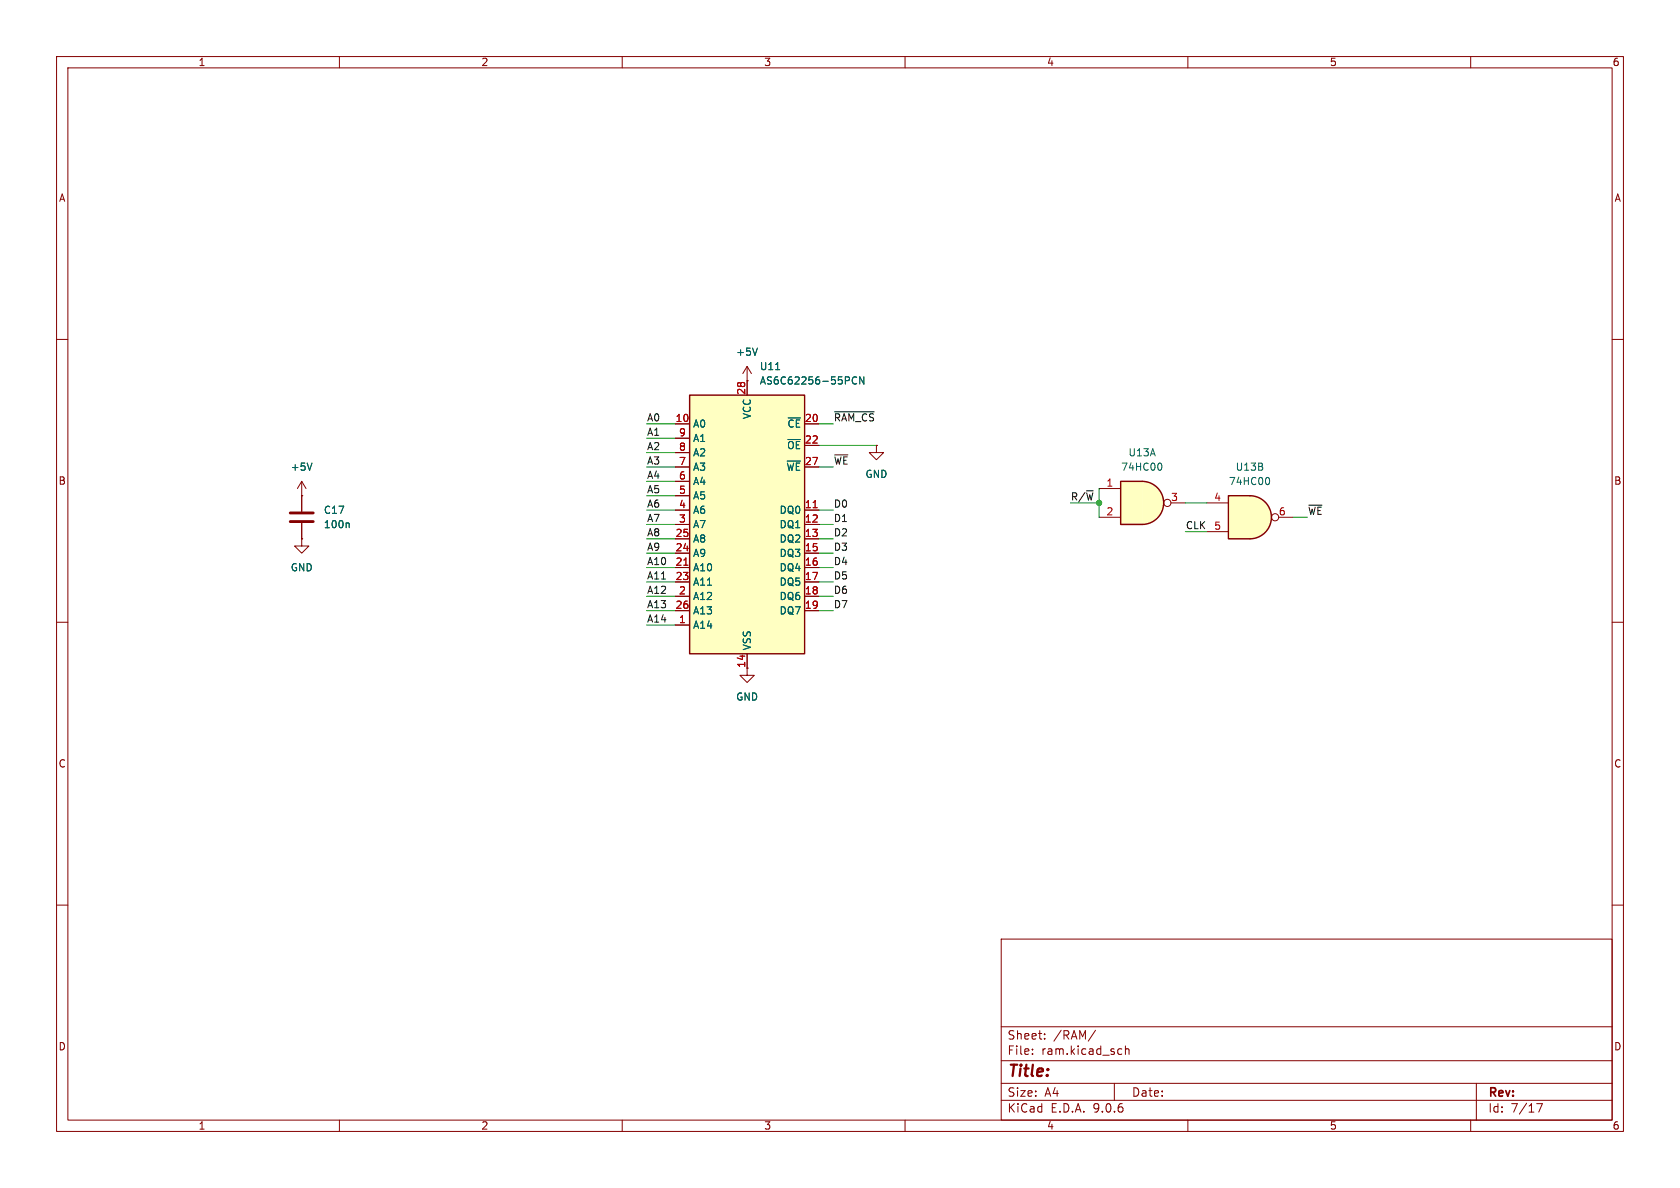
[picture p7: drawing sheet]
<svg xmlns="http://www.w3.org/2000/svg" width="297mm" height="210mm" viewBox="0 0 297 210" stroke-linecap="round" stroke-linejoin="round" font-family="sans-serif">
<g fill="none" stroke="#840000" stroke-width=".18">
<path d="M10 10h277v190h-277zM12 12h273v186h-273zM60 10v2M110 10v2M160 10v2M210 10v2M260 10v2M10 60h2M285 60h2M10 110h2M285 110h2M10 160h2"/>
<path d="M177 166h108v32h-108zM285 160h2M60 198v2M110 198v2M160 198v2M177 194.5h108M177 191.5h108M177 187.5h108M177 181.5h108M182.5 186.3v.1M182.5 185.5v.1M184.7 183.6v.1"/>
<path d="M184.7 182.8v.1M193.7 182.1l-1.3 2M197 191.5v3M197.9 185.4l.4 .1M198.3 186.3l-.4 .1M199 185.5l.2-.1 .3 .1 .1 .9M199 184.9v1.5M210 198v2M260 198v2M261 191.5v6.5M271.7 195.1h1l-.7 1.5"/>
</g>
<path d="M221 87.6a3.8 3.8 0 0 1 3.8 3.8 3.8 3.8 0 0 1-3.8 3.9z" fill="#ffffc2" stroke="#ffffc2" stroke-width=".18"/>
<path d="M217.2 87.6h3.8v7.7h-3.8z" fill="#ffffc2"/>
<path d="M217.2 87.6h3.8a3.8 3.8 0 0 1 3.8 3.8 3.8 3.8 0 0 1-3.8 3.9h-3.8z" fill="none" stroke="#840000" stroke-width=".25"/>
<g fill="none" stroke="#840000" stroke-width=".18">
<path d="M132.1 67.3h.1M132.1 64.8l-.8 1.2M132.1 64.8l.7 1.2M132.1 64.8v2.5M53.3 87.6h.1M53.3 95.3v1.2h1.3l-1.3 1.3-1.2-1.3h1.2M53.3 95.3h.1M53.3 85.1l-.7 1.3M53.3 85.1l.8 1.3M53.3 85.1v5.3M53.3 92.5v2.8M213.4 88.9h3.8"/>
<path d="M213.4 94h3.8M226.1 91.4h2.5M132.1 118.1v1.3h1.2l-1.2 1.3-1.3-1.3h1.3"/>
<circle cx="225.4" cy="91.4" r=".63"/>
</g>
<path d="M133.9 61.5l-.4 1.3M55.2 81.9l-.5 1.2M61.6 92.4l.1 .2v.7M224.1 84.4a.79 .79 0 0 1 0 1.3" fill="none" stroke="#006464" stroke-width=".18"/>
<path d="M51.3 90.7h4.1M51.3 92.2h4.1" fill="none" stroke="#840000" stroke-width=".51"/>
<path d="M201.9 85.1a3.8 3.8 0 0 1 3.8 3.8 3.8 3.8 0 0 1-3.8 3.8z" fill="#ffffc2" stroke="#ffffc2" stroke-width=".18"/>
<path d="M198.1 85.1h3.8v7.6h-3.8z" fill="#ffffc2"/>
<path d="M198.1 85.1h3.8a3.8 3.8 0 0 1 3.8 3.8 3.8 3.8 0 0 1-3.8 3.8h-3.8z" fill="none" stroke="#840000" stroke-width=".25"/>
<g fill="none" stroke="#840000" stroke-width=".18">
<path d="M194.3 86.4h3.8M194.3 91.4h3.8M207 88.9h2.5"/>
<circle cx="206.4" cy="88.9" r=".63"/>
</g>
<path d="M205.1 81.9a.79 .79 0 0 1 0 1.2" fill="none" stroke="#006464" stroke-width=".18"/>
<path d="M121.9 69.9h20.3v45.7h-20.3z" fill="#ffffc2"/>
<path d="M121.9 69.9h20.3v45.7h-20.3z" fill="none" stroke="#840000" stroke-width=".25"/>
<g fill="none" stroke="#840000" stroke-width=".18">
<path d="M119.4 74.9h2.5M119.4 77.5h2.5M132.1 67.3h.1M132.1 67.3v2.6M142.2 74.9h2.6M142.2 78.7h2.6M154.9 78.7v1.3h1.3l-1.3 1.3-1.2-1.3h1.2M154.9 78.7h.1M53.3 87.6h.1M53.3 95.3h.1M53.3 87.6v2.8M53.3 92.5v2.8"/>
<path d="M119.4 80h2.5M119.4 82.6h2.5M119.4 85.1h2.5M119.4 87.6h2.5M119.4 90.2h2.5M119.4 92.7h2.5M119.4 95.3h2.5M119.4 97.8h2.5M142.2 82.6h2.6M142.2 90.2h2.6M142.2 92.7h2.6M142.2 95.3h2.6"/>
<path d="M142.2 97.8h2.6M119.4 100.3h2.5M119.4 102.9h2.5M119.4 105.4h2.5M119.4 108h2.5M119.4 110.5h2.5M132.1 115.6v2.5M142.2 100.3h2.6M142.2 102.9h2.6M142.2 105.4h2.6M142.2 108h2.6"/>
</g>
<path d="M120.9 99.9h.7M143.8 89.8h.7" fill="none" stroke="#a90000" stroke-width=".18"/>
<path d="M133.9 61.5l-.4 1.3M137.1 65.3h.7M151.4 66.7a.6 .6 0 0 0-.8 .5 .6 .6 0 0 0 .6 .7l.2-.1M152.7 66.6v1.3l-.7-1.3v1.3M55.2 81.9l-.5 1.2M61.6 92.4l.1 .2v.7M139.2 81.5h2.3" fill="none" stroke="#006464" stroke-width=".18"/>
<path d="M147.5 72.8h7.1" fill="none" stroke="#0f0f0f" stroke-width=".18"/>
<g fill="none" stroke="#009600" stroke-width=".18">
<path d="M114.3 74.9h5.1M114.3 77.5h5.1M144.8 74.9h2.5M144.8 78.7h10.1M114.3 97.8h5.1M114.3 92.7h5.1M114.3 90.2h5.1M114.3 95.3h5.1M114.3 87.6h5.1M114.3 85.1h5.1M114.3 82.6h5.1M114.3 80h5.1"/>
<path d="M144.8 97.8h2.5M144.8 92.7h2.5M144.8 90.2h2.5M144.8 95.3h2.5M144.8 82.6h2.5M189.2 88.9h5.1M194.3 86.4v5M209.5 94h3.9M209.5 88.9h3.9M228.6 91.4h2.5M114.3 105.4h5.1M114.3 110.5h5.1"/>
<path d="M114.3 108h5.1M114.3 102.9h5.1M114.3 100.3h5.1M144.8 105.4h2.5M144.8 108h2.5M144.8 102.9h2.5M144.8 100.3h2.5"/>
</g>
<text font-size="2.8" fill="#840000" x="178" y="190.9">Title:</text>
<g font-size="2.1" fill="#840000">
<text x="178" y="184">Sheet:</text>
<text x="186.2" y="184">/RAM/</text>
<text x="178" y="186.7">File:</text>
<text x="184.1" y="186.7">ram.kicad_sch</text>
<text x="178" y="196.9">KiCad</text>
<text x="178" y="194.1">Size:</text>
<text x="184.7" y="194.1">A4</text>
<text x="185.7" y="196.9">E.D.A.</text>
<text x="193.3" y="196.9">9.0.6</text>
<text x="200" y="194.1">Date:</text>
<text x="263" y="194.3">Rev:</text>
<text x="263" y="196.9">Id:</text>
<text x="267.1" y="196.9">7/17</text>
</g>
<g font-size="1.8" fill="#840000">
<text x="35" y="11.9">1</text>
<text x="85" y="11.9">2</text>
<text x="135" y="11.9">3</text>
<text x="185" y="11.9">4</text>
<text x="235" y="11.9">5</text>
<text x="285" y="11.9">6</text>
<text x="10.3" y="35.9">A</text>
<text x="285.3" y="35.9">A</text>
<text x="10.3" y="85.9">B</text>
<text x="285.3" y="85.9">B</text>
<text x="10.3" y="135.9">C</text>
<text x="285.3" y="135.9">C</text>
<text x="10.3" y="185.9">D</text>
<text x="285.3" y="185.9">D</text>
<text x="35" y="199.9">1</text>
<text x="85" y="199.9">2</text>
<text x="135" y="199.9">3</text>
<text x="185" y="199.9">4</text>
<text x="235" y="199.9">5</text>
<text x="285" y="199.9">6</text>
</g>
<g font-size="1.8" fill="#006464">
<text x="130" y="63.1">+5V</text>
<text x="134.2" y="65.6">U11</text>
<text x="134.2" y="68.2">AS6C62256-55PCN</text>
<text x="122.4" y="75.8">A0</text>
<text x="132.9" y="74.2" transform="rotate(-90 132.9 74.2)">VCC</text>
<text x="139.1" y="75.8">~{CE}</text>
<text x="51.3" y="83.4">+5V</text>
<text x="122.4" y="78.3">A1</text>
<text x="122.4" y="80.9">A2</text>
<text x="122.4" y="83.4">A3</text>
<text x="138.9" y="83.4">~{WE}</text>
<text x="139" y="79.6">~{OE}</text>
<text x="198.1" y="83.4">74HC00</text>
<text x="199.4" y="80.9">U13A</text>
<text x="218.4" y="83.4">U13B</text>
<text x="122.4" y="86">A4</text>
<text x="122.4" y="88.5">A5</text>
<text x="152.9" y="84.7">GND</text>
<text x="217.2" y="86">74HC00</text>
<text x="57.2" y="93.6">100n</text>
<text x="57.2" y="91">C17</text>
<text x="122.4" y="91">A6</text>
<text x="122.4" y="93.6">A7</text>
<text x="137.7" y="91">DQ0</text>
<text x="137.7" y="93.6">DQ1</text>
<text x="51.3" y="101.2">GND</text>
<text x="122.4" y="96.1">A8</text>
<text x="122.4" y="98.7">A9</text>
<text x="122.4" y="101.2">A10</text>
<text x="137.7" y="96.1">DQ2</text>
<text x="137.7" y="98.7">DQ3</text>
<text x="137.7" y="101.2">DQ4</text>
<text x="122.4" y="103.7">A11</text>
<text x="122.4" y="106.3">A12</text>
<text x="137.7" y="103.7">DQ5</text>
<text x="137.7" y="106.3">DQ6</text>
<text x="122.4" y="108.8">A13</text>
<text x="122.4" y="111.4">A14</text>
<text x="137.7" y="108.8">DQ7</text>
<text x="132.9" y="115.1" transform="rotate(-90 132.9 115.1)">VSS</text>
<text x="130" y="124.1">GND</text>
</g>
<g font-size="1.8" fill="#a90000">
<text x="131.8" y="69.9" transform="rotate(-90 131.8 69.9)">28</text>
<text x="119.3" y="74.7">10</text>
<text x="119.9" y="77.2">9</text>
<text x="142.2" y="74.7">20</text>
<text x="119.9" y="79.8">8</text>
<text x="119.9" y="82.3">7</text>
<text x="142.2" y="78.5">22</text>
<text x="142.2" y="82.3">27</text>
<text x="119.9" y="84.8">6</text>
<text x="119.9" y="87.4">5</text>
<text x="119.9" y="89.9">4</text>
<text x="142.2" y="89.9">11</text>
<text x="195.5" y="86.1">1</text>
<text x="206.9" y="88.6">3</text>
<text x="214.6" y="88.6">4</text>
<text x="119.3" y="95">25</text>
<text x="119.9" y="92.5">3</text>
<text x="142.2" y="92.5">12</text>
<text x="142.2" y="95">13</text>
<text x="195.5" y="91.2">2</text>
<text x="214.6" y="93.7">5</text>
<text x="226" y="91.2">6</text>
<text x="119.3" y="97.5">24</text>
<text x="119.3" y="100.1">21</text>
<text x="142.2" y="97.5">15</text>
<text x="142.2" y="100.1">16</text>
<text x="119.3" y="102.6">23</text>
<text x="119.3" y="107.7">26</text>
<text x="119.9" y="105.2">2</text>
<text x="142.2" y="102.6">17</text>
<text x="142.2" y="105.2">18</text>
<text x="142.2" y="107.7">19</text>
<text x="119.9" y="110.2">1</text>
<text x="131.8" y="118.2" transform="rotate(-90 131.8 118.2)">14</text>
</g>
<g font-size="1.8" fill="#0f0f0f">
<text x="114.3" y="74.6">A0</text>
<text x="114.3" y="77.1">A1</text>
<text x="147.3" y="74.6">~{RAM_CS}</text>
<text x="114.3" y="82.2">A3</text>
<text x="114.3" y="79.7">A2</text>
<text x="147.3" y="82.2">~{WE}</text>
<text x="114.3" y="89.8">A6</text>
<text x="114.3" y="87.3">A5</text>
<text x="114.3" y="84.7">A4</text>
<text x="147.3" y="89.8">D0</text>
<text x="114.3" y="94.9">A8</text>
<text x="114.3" y="92.4">A7</text>
<text x="147.3" y="92.4">D1</text>
<text x="147.3" y="94.9">D2</text>
<text x="209.5" y="93.6">CLK</text>
<text x="231.1" y="91.1">~{WE}</text>
<text x="114.3" y="97.4">A9</text>
<text x="114.3" y="100">A10</text>
<text x="147.3" y="97.4">D3</text>
<text x="147.3" y="100">D4</text>
<text x="114.3" y="102.5">A11</text>
<text x="114.3" y="105.1">A12</text>
<text x="114.3" y="107.6">A13</text>
<text x="147.3" y="102.5">D5</text>
<text x="147.3" y="107.6">D7</text>
<text x="147.3" y="105.1">D6</text>
<text x="114.3" y="110.1">A14</text>
</g>
<text font-size="1.8" fill="#009600" x="189.2" y="88.6">R/~{W}</text>
</svg>
